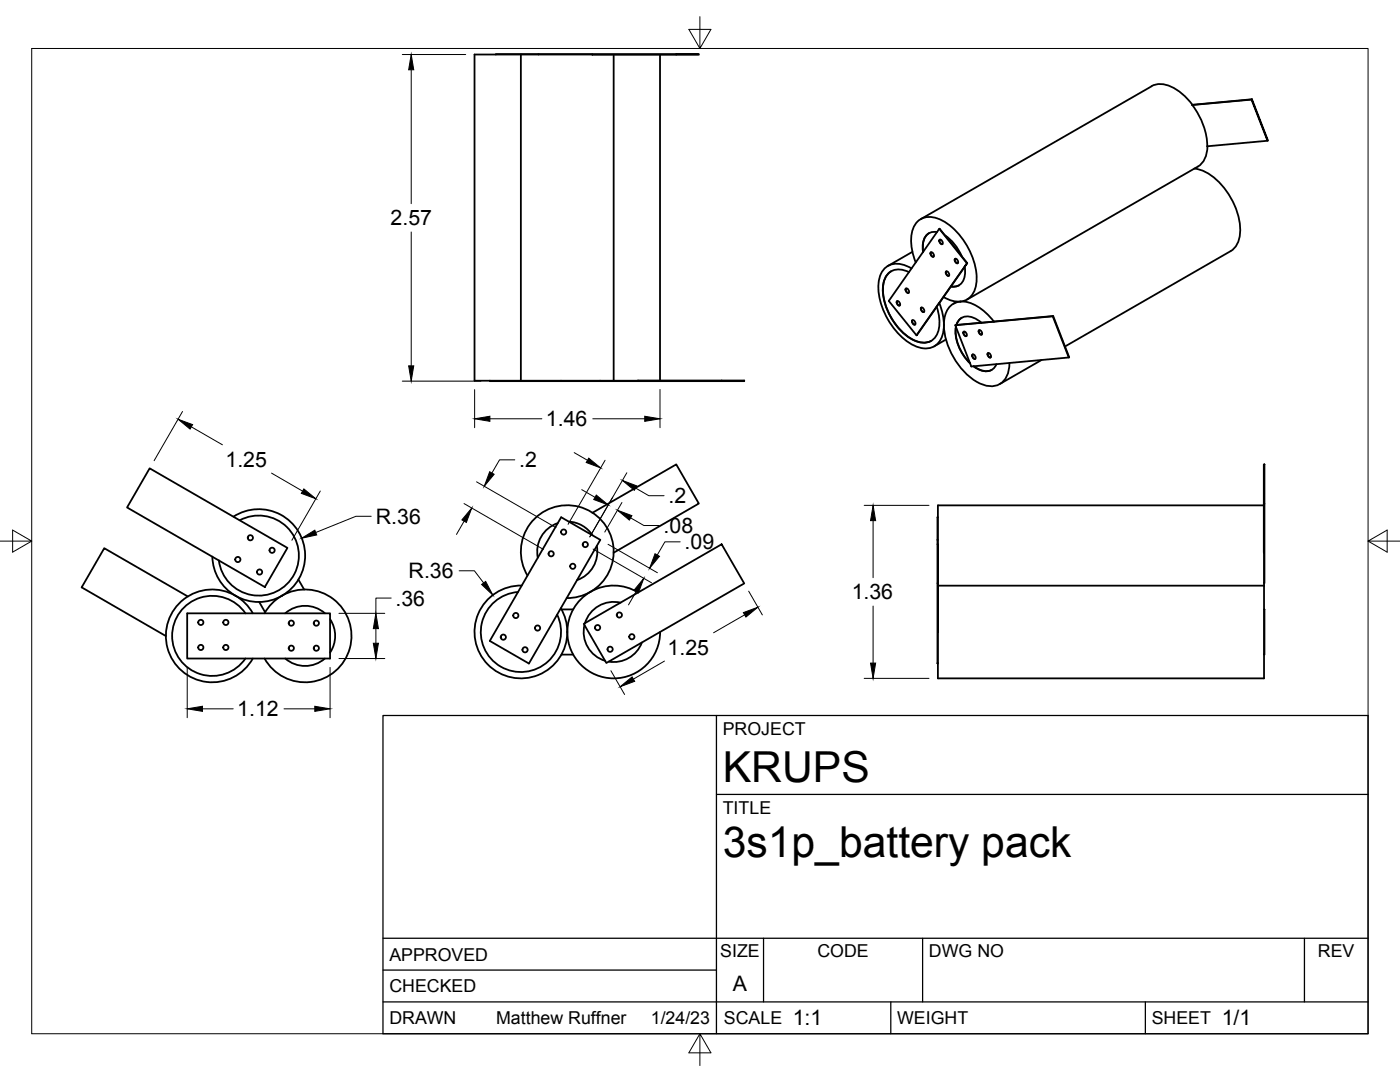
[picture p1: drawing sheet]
<svg xmlns="http://www.w3.org/2000/svg" width="279mm" height="216mm" viewBox="0 0 279 216" stroke-linecap="round" stroke-linejoin="round" font-family="sans-serif">
<!-- layer: Visible -->
<g fill="none" stroke="#000" stroke-width=".36">
<path d="M103.9 10.9v65.1M107.5 10.8l-8.5 .1M122.5 10.9v65.1M131.7 10.9v65M135 10.9h-40.3v65.1h9.2M135 10.8h4.5v.1h-4.5zM135 10.8l-27.5 .1M249.8 19.9l.1-.1 3.1 8.3zM249.8 19.9l-11.9 1.1M249.9 19.8l-11.9 1.1M237.9 20.9a14.1 14.1 0 0 1 3 8.3l12.1-1.1M238 20.9l-.1 .1"/>
<path d="M238 20.9a8.8 8.8 0 0 0-6.8-4.1l-1.4 .4-46.1 26.5M238.3 33.6a9.5 9.5 0 0 1 6.3 4.3 13.1 13.1 0 0 1 2.7 9.6 3.9 3.9 0 0 1-1.7 2.6M241 29.2a4.7 4.7 0 0 1-1.9 4l-46.1 26.6M177.9 54.1a4.6 4.6 0 0 0-1.6 4.7 12.2 12.2 0 0 0 6.4 9.2 3.6 3.6 0 0 0 3.2 0M180.8 57.6h.3l.1 .2 .2 .6h-.3l-.2-.1zM180.8 57.5v.6l.5 .3M181.4 54.3a3.3 3.3 0 0 0-3.5-.2 3.3 3.3 0 0 0-1.7 3.1 12 12 0 0 0 6.7 10.9 3.2 3.2 0 0 0 4.6-3 9.3 9.3 0 0 0-.6-3.9l-4 5.7 10.1-14.4-5.5 8M181.9 53.6a4.4 4.4 0 0 0-5.2-.2 6.5 6.5 0 0 0-1.1 6.3 14 14 0 0 0 7.2 9.4 3.7 3.7 0 0 0 5.5-3.3 11.4 11.4 0 0 0-.8-5.3M182.1 50.2l-4.9 2.9M182.8 52.4a9.3 9.3 0 0 1-.4-7.1 3.6 3.6 0 0 1 5-1.6 13.9 13.9 0 0 1 7.5 12.8 3.8 3.8 0 0 1-3.3 3.7M185.4 46.5a3.4 3.4 0 0 0-1.1 3.7M185.7 50.4h.3l.2 .1 .2 .7h-.3l-.2-.2z"/>
<path d="M185.8 50.3v.6l.5 .3M187 46.3a2.31 2.31 0 0 0-2.8 2.2v1.8M187.5 45.7l5.5 6.8M187.5 47.9h.3l.2 .1 .1 .7h-.3l-.2-.2zM187.6 47.8v.6l.5 .3M188.3 59.3l1.7 .7 1.6 .2M188.6 47a9.4 9.4 0 0 1 3.3 4.1l1.1 1.4M188.6 47l-1.1-1.3-10.1 14.3 5.5 6.9M188.7 47.1l3.2 3.9M188.8 54.2h.3l.2 .1 .1 .7h-.3l-.2-.1zM188.9 54.1v.6l.5 .3M190.6 51.7h.3l.1 .1 .2 .7h-.3l-.2-.2z"/>
<path d="M190.6 51.6l.1 .6 .5 .3M191.4 56.9l-.7 .3h-.9M192.5 53.2a3.3 3.3 0 0 1-1.4 3.9l-1.3 .1M245.6 50.1l-33 19M97.7 76h14.3M103.9 76l44.6-.1v.2h-4.5M112 76.1h7.8M119.8 76v.1M144 75.9v.2h-24.2M179 60.1h.3l.2 .2 .1 .6h-.3l-.2-.1zM179.1 60.1v.5l.5 .4M182 63.9h.4l.1 .2 .2 .6-.3 .1-.2-.2z"/>
<path d="M182.1 63.9v.6l.5 .3M183.8 61.4h.3l.2 .2 .1 .6h-.3l-.2-.1zM183.9 61.4v.5l.5 .4M187.5 60.5l-.6 .7M188.8 67.8l-2.4 1.3M190.8 65.2a8.8 8.8 0 0 0 2.8 7.3M190.8 65.2a8.8 8.8 0 0 0 2.8 7.2M190.9 64.8v.1M191 60.2l-.7 .4M191.6 60.2a7.9 7.9 0 0 1 6.1 3.1l.7 .9M191.6 60.2a3.7 3.7 0 0 0-3.2 3.7 13.9 13.9 0 0 0 7.5 12.7 3.7 3.7 0 0 0 5.5-3.1l.1-1.1M191.9 63.4l-.5 .4-.5 1"/>
<path d="M192.3 66.2h.3l.2 .2 .1 .6h-.3l-.2-.1zM192.4 66.2v.5l.5 .4M194 70.8h.4l.1 .1 .2 .7h-.3l-.2-.2zM194.1 70.7l.1 .6 .4 .3M194.3 73.1a3.5 3.5 0 0 0 3.6 .7M195.3 65.9h.3l.2 .2 .2 .6h-.3l-.2-.1zM195.4 65.9v.5l.5 .4M195.9 64.4l-5 .4M195.9 64.4a3.6 3.6 0 0 0-3.9-1l-.9 .8-.2 .6M197.1 70.5h.3l.2 .1 .1 .7h-.3l-.1-.1zM197.2 70.4v.6l.5 .3M198.4 64.2l-2.5 .2"/>
<path d="M198.4 64.2l11.8-1.1 3.2 8.2-19.6 1.8-3.2-8.2h.3M198.4 64.2h.1M198.9 72.7a2.29 2.29 0 0 1-3.2 1.2l-1.4-.8M207.9 71.8l-8.4 4.8M210.1 63.1l3.2 8.2M210.2 63.1l-19.6 1.8M29.9 93.5l27.5 15.8-4.5 7.8-27.5-15.8zM252.2 92.7h.1v7.8h-.1zM37.5 119l-16.7-9.6-4.5 7.8 16.8 9.7M46.6 103.1a9.3 9.3 0 0 1 13.6 4.2 9.3 9.3 0 0 1-6.7 12.6 9.3 9.3 0 0 1-11.1-8.8M47.8 103.8a8 8 0 0 1 11.3 4.2 8 8 0 0 1-5.5 10.6 8 8 0 0 1-9.9-6.8M59.5 115.6l1.2 2"/>
<path d="M103.4 118.1a8 8 0 0 0-7.3 9.6 8 8 0 0 0 10.4 6 8 8 0 0 0 4.7-11.1M104.1 116.8a9.3 9.3 0 0 0-9.4 9.2 9.3 9.3 0 0 0 9.2 9.4 9.3 9.3 0 0 0 9.3-9.3M105.3 114.8a9.3 9.3 0 0 1 3.2-12.7 9.3 9.3 0 0 1 12.7 3.3 9.3 9.3 0 0 1-3.4 12.7M111.3 104.4a6 6 0 0 0-4 6.9M112 103.2l7.8 4.5-14.2 24.7-7.9-4.5zM113.5 104.1a6 6 0 0 1 4.7 2.7M117.8 118.1l-1.9 .8-1.4 .3-1.4 .1M117.9 118.1a9.3 9.3 0 0 1 9.5 .1M117.9 118.1a9.3 9.3 0 0 0-4.7 8M118.2 102.3l16.8-9.6 4.5 7.8-17.1 9.8M119.1 108.9a6 6 0 0 1-3.9 6.9M187.1 116.4v-7.8h.1v7.8"/>
<path d="M187.1 107.7h.1M187.2 103.2l-.1 5.4M187.2 116.9h65.1M252.2 100.8h-65v7.8M252.2 100.5l.1 16.4M252.3 116.9v18.5h-65.1v-19h-.1l.1 15.9M252.3 100.5v15.9M37.4 122.4h28.5v9h-28.5zM49 122.4a8 8 0 0 0-11.9-1.5 8 8 0 0 0 0 12 8 8 0 0 0 11.9-1.5M50.5 122.4a9.3 9.3 0 0 0-14.1-2.6 9.3 9.3 0 0 0 0 14.2 9.3 9.3 0 0 0 14.1-2.6M51.7 120.1l1.2 2.1M52.8 122.4a9.3 9.3 0 0 1 14-2.6 9.3 9.3 0 0 1 0 14.2 9.3 9.3 0 0 1-14-2.6"/>
<path d="M56.9 131.4a6 6 0 0 0 7.9 0M56.9 122.4a6 6 0 0 1 7.9 0M65.9 123.6a6 6 0 0 1 0 6.6M111.9 121.4l.9 1.9 .3 1.4 .1 1.4M112 121.6h2.4M112 130.6h2.4M113.2 126.1a9.3 9.3 0 0 0 9.3 9.3 9.3 9.3 0 0 0 9.2-9.3M116.5 124.5l27.5-15.9 4.5 7.8-27.5 15.9zM116.6 124.7a6 6 0 0 0 4.2 7.2M123.8 120.3a6 6 0 0 0-7.1 4.1M128.1 128.2a6 6 0 0 1-6.6 3.8M187.1 132.3l.1 .1"/>
<path d="M252.3 121.6v9"/>
<circle cx="47.5" cy="111.6" r=".52"/>
<circle cx="50" cy="107.3" r=".52"/>
<circle cx="51.8" cy="114.1" r=".52"/>
<circle cx="54.3" cy="109.8" r=".52"/>
<circle cx="110" cy="110.5" r=".52"/>
<circle cx="112.5" cy="106.2" r=".52"/>
<circle cx="114.3" cy="113" r=".52"/>
<circle cx="116.8" cy="108.7" r=".52"/>
<circle cx="40.1" cy="124.2" r=".52"/>
<circle cx="40.1" cy="129.2" r=".52"/>
<circle cx="45.1" cy="124.2" r=".52"/>
<circle cx="45.1" cy="129.2" r=".52"/>
<circle cx="58.1" cy="124.3" r=".52"/>
<circle cx="58.1" cy="129.3" r=".52"/>
<circle cx="63.1" cy="124.3" r=".52"/>
<circle cx="63.1" cy="129.3" r=".52"/>
<circle cx="100.4" cy="127.1" r=".52"/>
<circle cx="102.9" cy="122.8" r=".52"/>
<circle cx="104.8" cy="129.7" r=".52"/>
<circle cx="107.3" cy="125.3" r=".52"/>
<circle cx="119.3" cy="125.2" r=".52"/>
<circle cx="121.8" cy="129.6" r=".52"/>
<circle cx="123.6" cy="122.7" r=".52"/>
<circle cx="126.1" cy="127.1" r=".52"/>
</g>
<!-- layer: Border -->
<path d="M6.3 9.7h266.7v196.6h-266.7zM139.7 3.3v6.4l2.2-3.8h-4.4l2.2 3.8M0 108h6.3l-3.8-2.2v4.4l3.8-2.2M273 108l3.8 2.2v-4.4l-3.8 2.2h6.4M139.7 206.3l-2.2 3.8h4.4l-2.2-3.8v6.3" fill="none" stroke="#000" stroke-width=".2"/>
<!-- layer: Titleblock -->
<path d="M76.4 142.8h196.6v63.5h-196.6zM143 158.5h130M143 142.8v63.5M76.4 199.9h196.6M76.4 193.6h66.6M76.4 187.2h196.6M152.4 187.2v12.7M177.8 199.9v6.4M184.1 187.2v12.7M228.6 199.9v6.4M260.3 187.2v12.7" fill="none" stroke="#000" stroke-width=".25"/>
<!-- layer: FD_Dimensions -->
<g fill="none" stroke="#000" stroke-width=".2">
<path d="M80.3 10.9h12.6M82.1 13.9v26.7M82.1 46.3v26.7M80.3 76.1h15.7M94.7 77.7v7.6M131.7 77.7v7.6M36.4 82.1l-5.6 9.8M38.2 85.2l6.2 3.6M54.2 94.4l6.2 3.6M63.9 98l-5.6 9.8M95.1 96.1l15.9 9.2M97.8 83.6h10.3"/>
<path d="M102.7 91.8h-3l-1.5 2.6M114.6 90.3l2.6 1.5M116.1 97.7l2.6 1.5M118.3 83.6h10.4M120.8 91.8l-7.4 12.8M125.1 94.3l-7.4 12.8M126.9 97.4l2.6 1.5h3M74.1 103h-3.1l-8 3.3M78.1 119.3h-3.1v3.1M91.6 113.9h3.1l1.8 2.4M92.6 100.5l15.8 9.1M92.6 104l-1.5 2.6"/>
<path d="M118.4 109.6l11.6 6.7M121.3 108.6l9.9 5.7M124.1 100.3l-3.4 5.9M125.9 103.3l2.6 1.6h3.1M127 118l-1.6 2.7M135.7 108.1h-3l-1.5 2.6M149.4 118l2.7 4.7M172.5 100.8h12.9M174.2 103.9v11.4M37.4 133.2v10M65.9 133.2v10M67.6 131.4h9.2"/>
<path d="M67.6 122.4h9.2M75 125.4v3M121.9 133.8l2.8 4.8M132.6 131.9l-6.2 3.6M148.6 122.7l-6.2 3.6M172.5 135.4h12.9M174.2 120.9v11.4M40.4 141.4h6.1M56.7 141.4h6.1"/>
</g>
<g fill="#000" stroke="#000" stroke-width=".2">
<path d="M82.1 10.9l.5 3h-1zM81.6 73h1l-.5 3.1zM35.5 83.7l2.9 1-.5 .9zM60.6 97.6l2.4 1.9-2.9-1.1zM97.7 94.1l.9 .5-2 2.4zM94.7 83.6l3.1-.5v1zM117.5 91.4l2.4 2-2.9-1.1zM119 98.8l2.4 2-2.9-1.1zM124.2 95.9l2.9 1.1-.5 .8zM128.7 83.1l3 .5-3 .5zM60.2 107.4l2.6-1.6 .4 .9zM94.1 101.4l-1 2.8-.9-.5z"/>
<path d="M96.1 116.6l.8-.6 1.5 2.7zM123.2 101.8l2.9 1.1-.5 .9zM128.5 115.4l-1.1 2.9-.9-.5zM130.7 110.5l.9 .5-2 2.4zM174.2 100.8l.6 3.1h-1.1zM74.5 128.4h1l-.5 3zM75 122.4l.5 3h-1zM123.8 137l2.4-1.9 .5 .9zM148.4 122.2l2.9-1-2.4 1.9zM173.7 132.3h1.1l-.6 3.1zM37.4 141.4l3-.5v1zM62.8 140.9l3.1 .5-3.1 .5z"/>
</g>
<g font-size="8.5">
<text x="144.3" y="156">KRUPS</text>
<text x="144.3" y="171">3s1p_battery pack</text>
</g>
<g font-size="4.3">
<text x="78" y="45">2.57</text>
<text x="108.9" y="85">1.46</text>
<text x="45" y="93.1">1.25</text>
<text x="103.6" y="93.3">.2</text>
<text x="133.4" y="100.4">.2</text>
<text x="75" y="104.5">R.36</text>
<text x="132.4" y="106.4">.08</text>
<text x="136.6" y="109.6">.09</text>
<text x="81.6" y="115.4">R.36</text>
<text x="170" y="119.6">1.36</text>
<text x="78.9" y="120.8">.36</text>
<text x="133.2" y="130.6">1.25</text>
<text x="47.3" y="143">1.12</text>
<text x="146.3" y="197.7">A</text>
<text x="158.2" y="204.6">1:1</text>
<text x="243.8" y="204.6">1/1</text>
</g>
<g font-size="3.5">
<text x="144.3" y="146.6">PROJECT</text>
<text x="144.3" y="162.3">TITLE</text>
<text x="77.7" y="191.7">APPROVED</text>
<text x="143.7" y="191">SIZE</text>
<text x="163.1" y="191">CODE</text>
<text x="185.4" y="191">DWG NO</text>
<text x="263" y="191">REV</text>
<text x="77.7" y="198">CHECKED</text>
<text x="77.7" y="204.4">DRAWN</text>
<text x="99" y="204.4">Matthew Ruffner</text>
<text x="129.9" y="204.4">1/24/23</text>
<text x="144.5" y="204.4">SCALE</text>
<text x="179" y="204.4">WEIGHT</text>
<text x="229.8" y="204.4">SHEET</text>
</g>
</svg>
